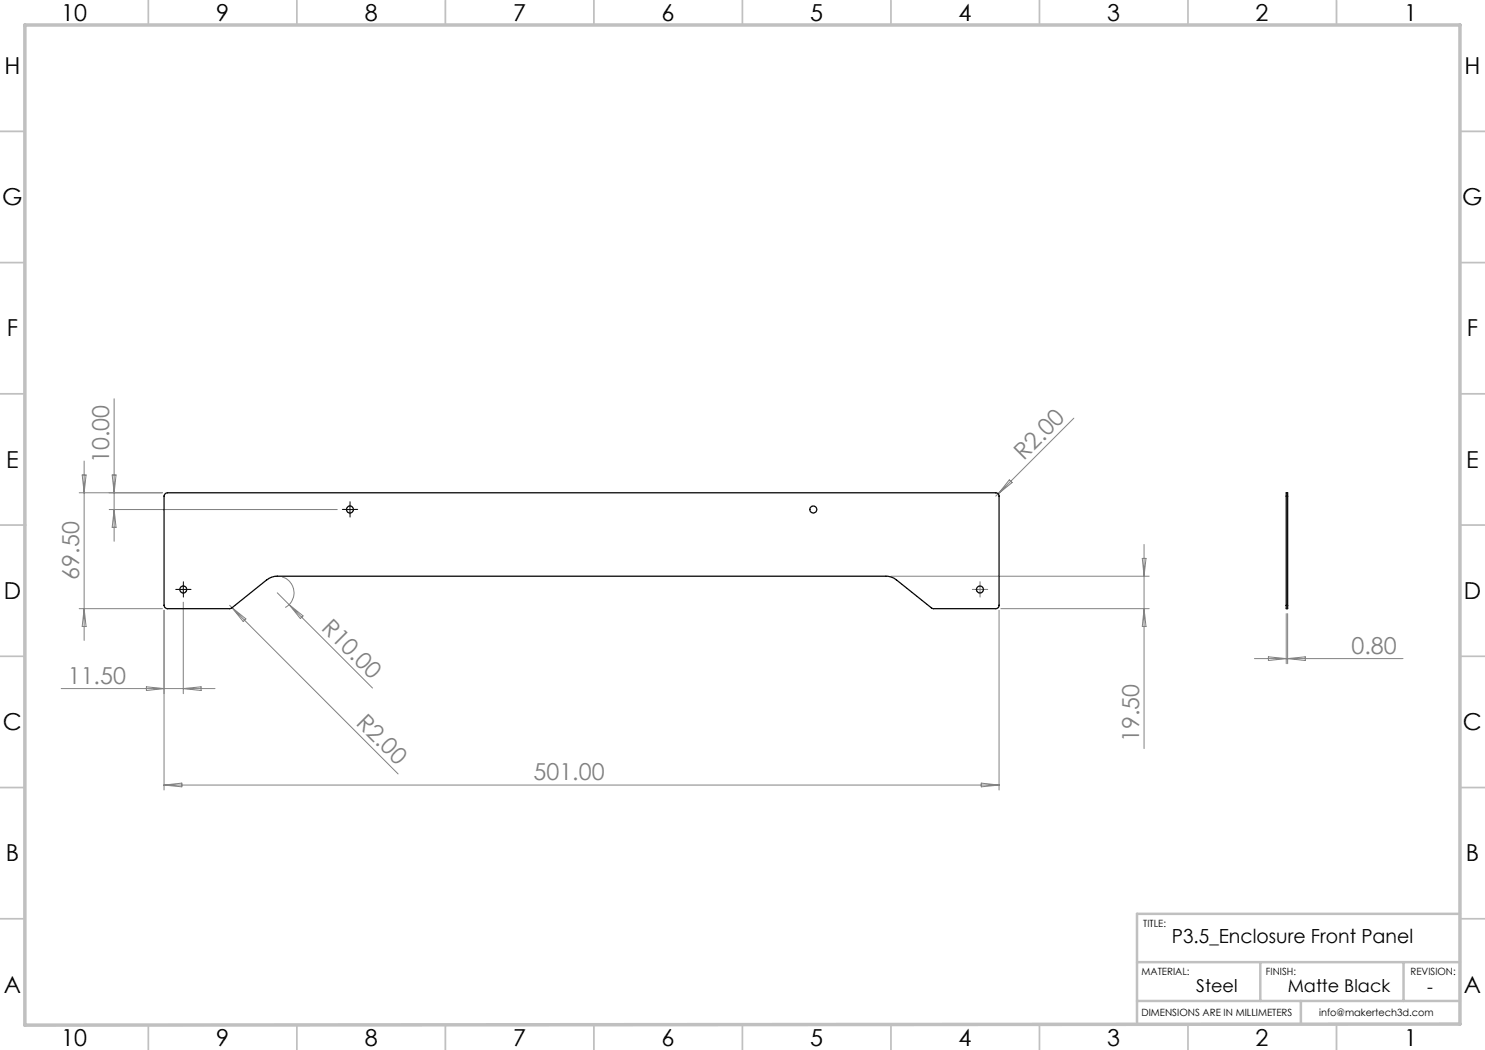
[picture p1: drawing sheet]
<svg xmlns="http://www.w3.org/2000/svg" width="297mm" height="210mm" viewBox="0 0 297 210" stroke-linecap="round" stroke-linejoin="round" font-family="sans-serif">
<g fill="none" stroke="#808080" stroke-width=".2">
<path d="M22.8 79.8v28.5M15.8 98.6h16.7M16.4 95h.8l-.4 3.6zM16.8 92.2v35.9M22.4 95h.8l-.4 3.6zM199.6 98.8l-.5 .4M201.9 96l.5 .5-2.8 2.3zM214.8 83.6l-15.2 15.2M21.8 101.9h45.7M22.8 101.9l.4 3.6h-.8zM55.5 118.6l19 19M56.4 115.4a3.3 3.3 0 0 1 2.4 2.8 3.3 3.3 0 0 1-1.8 3.3"/>
<path d="M178.2 115.2h51.6M228.5 111.7h.7l-.4 3.5zM228.8 108.9v40.8M12.2 137.7h30.8M15.8 121.7h16.7M16.8 121.7l.4 3.6h-.8zM29.3 137.4l3.5 .3-3.5 .4zM32.8 122.1v35.9M36.7 120.4v18.3M36.7 137.7l3.5-.3v.7zM45.9 121.1l.5 .4M46.4 121.5l33.2 33.3"/>
<path d="M46.4 121.5l2.8 2.3-.6 .5zM57.8 120.9l2.8 2.3-.5 .5zM199.8 122.1v35.9M200.2 121.7h29.6M228.8 121.7l.4 3.6h-.7zM250.9 131.7h29.7M253.7 131.4l3.5 .3-3.5 .4zM257.2 122.7v10M257.5 122.7v10M257.5 131.7l3.6-.3v.7zM32.8 157h167M32.8 157l3.6-.4v.8z"/>
<path d="M196.3 156.6l3.5 .4-3.5 .4z"/>
</g>
<path d="M35.8 117.9h-.7M36.7 117v-.7M36.7 118.7v.7M37.5 117.9h.7M69.2 101.9h-.7M70 101v-.7M70 102.7v.7M70.8 101.9h.7" fill="none" stroke="#000" stroke-width=".2" stroke-dasharray="15.2 1.3 1.3 1.3"/>
<path d="M35.8 117.9h1.7M36.7 117.1v1.6M69.1 101.9h1.7M70 101.1v1.6" fill="none" stroke="#000" stroke-width=".2"/>
<path d="M195.2 117.9h-.7M196 117v-.7M196 118.7v.7M196.8 117.9h.7" fill="none" stroke="#808000" stroke-width=".2" stroke-dasharray="15.2 1.3 1.3 1.3"/>
<path d="M195.2 117.9h1.6M196 117.1v1.6" fill="none" stroke="#808000" stroke-width=".2"/>
<g fill="none" stroke="#c0c0c0" stroke-width=".35">
<path d="M29.7 0v5M59.4 0v5M89.1 0v5M118.8 0v5M148.5 0v5M178.2 0v5M207.9 0v5M237.6 0v5M267.3 0v5M0 26.3h5M292 26.3h5M0 52.5h5"/>
<path d="M292 52.5h5M0 78.8h5M292 78.8h5M0 105h5M5 105h.1M292 105h.1M292 105h5M0 131.3h5M292 131.3h5M0 157.5h5M292 157.5h5M0 183.8h5"/>
<path d="M292 183.8h5M29.7 205v5M59.4 205v5M89.1 205v5M118.8 205v5M148.5 205h.1M148.5 205v5M178.2 205v5M207.9 205v5M237.6 205v5M267.3 205v5"/>
</g>
<path d="M227.4 192.4h64.6M252.1 192.4v7.8M280.7 192.4v7.8M292 182.8h-64.6v22M227.4 200.2h64.6M260.2 200.2v4.6" fill="none" stroke="#c0c0c0" stroke-width=".5"/>
<path d="M5 5h287v199.8l-287 .2z" fill="none" stroke="#c0c0c0" stroke-width=".7"/>
<g fill="none" stroke="#000" stroke-width=".25">
<path d="M33.1 98.7l.4-.1h165.6a.66 .66 0 0 1 .7 .6v21.9a.66 .66 0 0 1-.7 .6h-12.5l-7.4-5.8a3.2 3.2 0 0 0-2-.7h-121.7a3.4 3.4 0 0 0-2.1 .7l-7.4 5.8h-12.5a.73 .73 0 0 1-.7-.6v-21.9zM257.2 99.2v-.6h.3v.6M257.2 99.2h.3M257.2 99.2v21.9M257.5 99.2v21.9M257.2 121.1v.6h.3v-.6M257.2 121.1h.3"/>
<circle cx="36.7" cy="117.9" r=".7"/>
<circle cx="70" cy="101.9" r=".71"/>
<circle cx="162.7" cy="101.9" r=".7"/>
<circle cx="196" cy="117.9" r=".71"/>
</g>
<g font-size="4.7">
<text x="12.2" y="4.2">10</text>
<text x="43.2" y="4.2">9</text>
<text x="72.9" y="4.2">8</text>
<text x="102.6" y="4.2">7</text>
<text x="132.3" y="4.2">6</text>
<text x="162" y="4.2">5</text>
<text x="191.7" y="4.2">4</text>
<text x="221.4" y="4.2">3</text>
<text x="251.1" y="4.2">2</text>
<text x="280.8" y="4.2">1</text>
<text x=".9" y="14.8">H</text>
<text x="292.9" y="14.8">H</text>
<text x=".5" y="41">G</text>
<text x="292.4" y="41">G</text>
<text x="1.4" y="67.3">F</text>
<text x="293.4" y="67.3">F</text>
<text x="1.2" y="93.5">E</text>
<text x="293.2" y="93.5">E</text>
<text x=".8" y="119.8">D</text>
<text x="292.8" y="119.8">D</text>
<text x=".6" y="146">C</text>
<text x="292.6" y="146">C</text>
<text x="1.2" y="172.3">B</text>
<text x="293.2" y="172.3">B</text>
<text x=".8" y="198.5">A</text>
<text x="292.8" y="198.5">A</text>
<text x="12.2" y="209.2">10</text>
<text x="43.2" y="209.2">9</text>
<text x="72.9" y="209.2">8</text>
<text x="102.6" y="209.2">7</text>
<text x="132.3" y="209.2">6</text>
<text x="162" y="209.2">5</text>
<text x="191.7" y="209.2">4</text>
<text x="221.4" y="209.2">3</text>
<text x="251.1" y="209.2">2</text>
<text x="280.8" y="209.2">1</text>
</g>
<g font-size="4.7" fill="#808080">
<text x="21.8" y="92.7" transform="rotate(-90 21.8 92.7)">10.00</text>
<text x="204.8" y="92.2" transform="rotate(-45 204.8 92.2)">R2.00</text>
<text x="15.8" y="116" transform="rotate(-90 15.8 116)">69.50</text>
<text x="64.1" y="125.8" transform="rotate(45 64.1 125.8)">R10.00</text>
<text x="270.3" y="130.7">0.80</text>
<text x="13.6" y="136.7">11.50</text>
<text x="71.1" y="144.7" transform="rotate(45 71.1 144.7)">R2.00</text>
<text x="227.8" y="148.4" transform="rotate(-90 227.8 148.4)">19.50</text>
<text x="106.7" y="156">501.00</text>
</g>
<text font-size="3.9" x="234.4" y="188.6">P3.5_Enclosure Front Panel</text>
<g font-size="3.5">
<text x="239.3" y="198.4">Steel</text>
<text x="257.6" y="198.4">Matte Black</text>
<text x="285.4" y="198.5">-</text>
</g>
<g font-size="2">
<text x="228.7" y="185.4">TITLE:</text>
<text x="228.3" y="195">MATERIAL:</text>
<text x="253.2" y="195">FINISH:</text>
<text x="282.1" y="195">REVISION:</text>
<text x="228.3" y="203.2">DIMENSIONS ARE IN MILLIMETERS</text>
<text x="263.8" y="203.2">info@makertech3d.com</text>
</g>
</svg>
